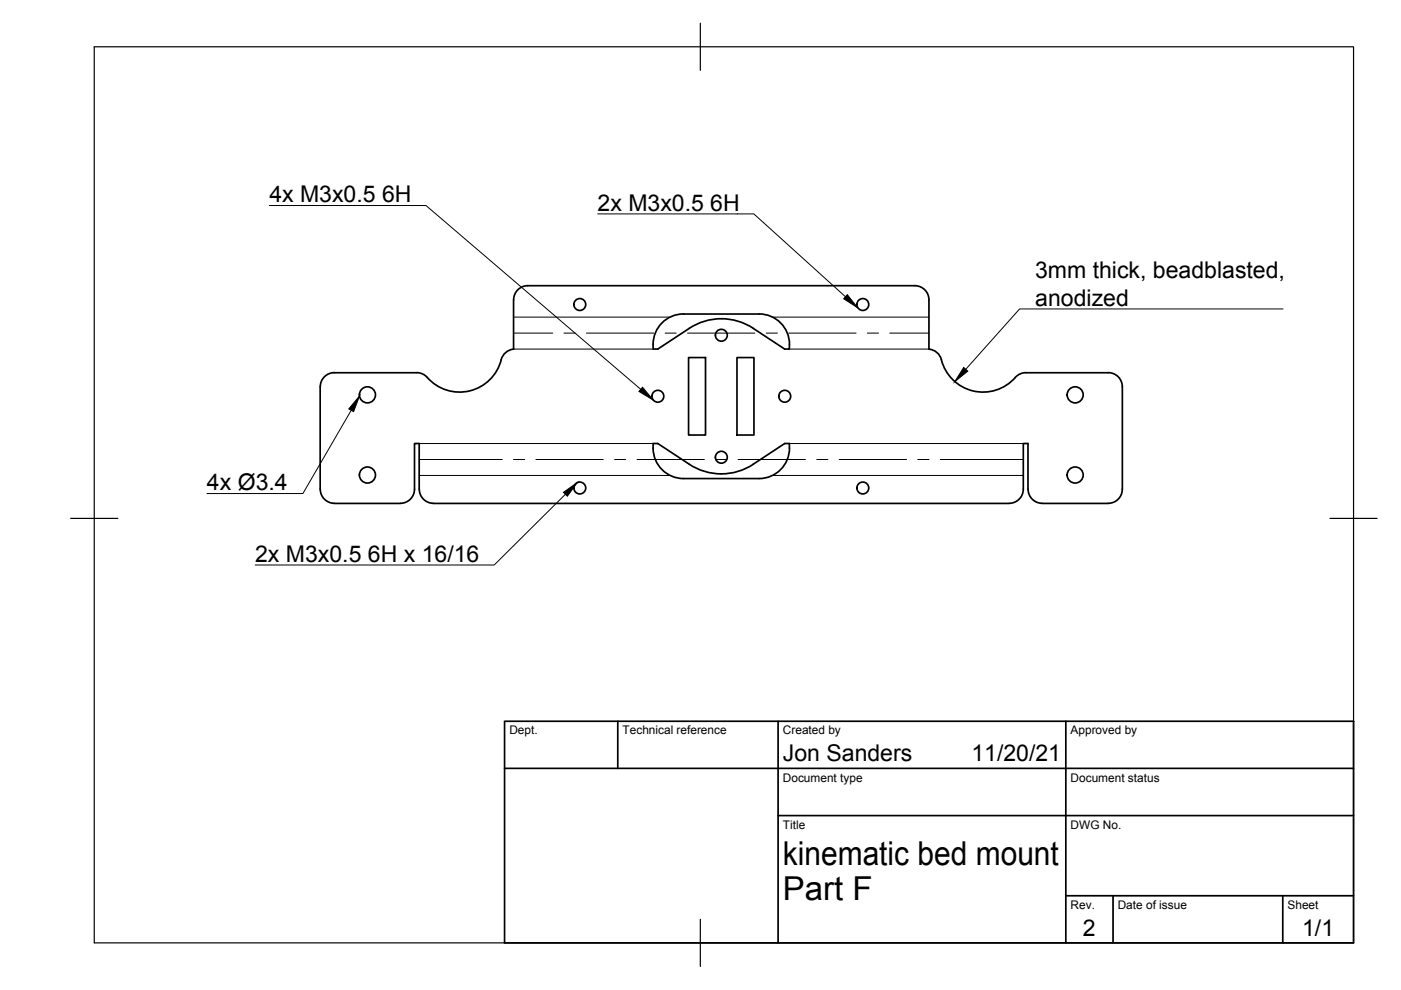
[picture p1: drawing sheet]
<svg xmlns="http://www.w3.org/2000/svg" width="297mm" height="210mm" viewBox="0 0 297 210" stroke-linecap="round" stroke-linejoin="round" font-family="sans-serif">
<!-- layer: Visible -->
<g fill="none" stroke="#000" stroke-width=".36">
<path d="M70.9 79h17.4M70.9 79a2.99 2.99 0 0 0-3 3v21.7a3 3 0 0 0 3 3M108.9 63.6v10.4M108.9 74a2.98 2.98 0 0 0-2.6 2.3 9.2 9.2 0 0 1-7 6.6 9.2 9.2 0 0 1-9.1-3.2 3 3 0 0 0-1.9-.7M108.9 63.6a2.99 2.99 0 0 1 3-3h82.1a2.99 2.99 0 0 1 3 3v10.4M138.5 73v1h1l6.7-4.4a12.3 12.3 0 0 1 13.5 0l6.7 4.4h1v-1M138.5 73a6.4 6.4 0 0 1 6.4-6.4h16a6.4 6.4 0 0 1 6.5 6.4M146 75.8h3.6v16.4h-3.6zM156.3 75.8h3.6v16.4h-3.6zM197 74a3 3 0 0 1 2.6 2.3M199.6 76.3a9.2 9.2 0 0 0 7 6.6 9.2 9.2 0 0 0 9-3.2 2.82 2.82 0 0 1 1.9-.7h17.5a2.99 2.99 0 0 1 3 3v21.7a2.99 2.99 0 0 1-3 3M138.5 94h1l6.7 4.4a12.3 12.3 0 0 0 13.5 0l6.7-4.4h1a6.5 6.5 0 0 1-6.5 7.5h-16a6.6 6.6 0 0 1-6.4-7.5z"/>
<path d="M70.9 106.7h14M91.9 106.7h122.1M91.9 106.7a3 3 0 0 1-3-3v-9.7h-1v9.7a2.99 2.99 0 0 1-3 3M214 106.7a2.99 2.99 0 0 0 3-3v-9.7h1v9.7a2.99 2.99 0 0 0 3 3M221 106.7h13.9"/>
<circle cx="122.9" cy="64.6" r="1.26"/>
<circle cx="152.9" cy="71.1" r="1.26"/>
<circle cx="182.9" cy="64.6" r="1.26"/>
<circle cx="77.9" cy="83.7" r="1.7"/>
<circle cx="139.5" cy="84" r="1.26"/>
<circle cx="152.9" cy="96.9" r="1.26"/>
<circle cx="166.4" cy="84" r="1.26"/>
<circle cx="228" cy="83.7" r="1.7"/>
<circle cx="77.9" cy="100.7" r="1.7"/>
<circle cx="122.9" cy="103.5" r="1.26"/>
<circle cx="182.9" cy="103.5" r="1.26"/>
<circle cx="228" cy="100.7" r="1.7"/>
</g>
<!-- layer: Center Lines -->
<g fill="none" stroke="#000" stroke-width=".21">
<path d="M108.9 70.6h8.3M119.6 70.6h2.4M124.3 70.6h14.3M141 70.6h2.4M145.8 70.6h14.3M162.5 70.6h2.3M167.2 70.6h14.3M183.9 70.6h2.4M188.6 70.6h8.4M88.9 97.4h17.6M108.9 97.4h2.4M113.6 97.4h14.3"/>
<path d="M130.3 97.4h2.4M135.1 97.4h14.3M151.7 97.4h2.4M156.5 97.4h14.3M173.2 97.4h2.3M177.9 97.4h14.3M194.6 97.4h2.4M199.3 97.4h17.7"/>
</g>
<!-- layer: Visible Narrow -->
<path d="M108.9 74h29.6M108.9 67.2h33.2M163.7 67.2h33.3M167.4 74h29.6M88.9 94h49.6M167.4 94h49.6M88.9 100.8h53.2M163.7 100.8h53.3" fill="none" stroke="#000" stroke-width=".21"/>
<!-- layer: TitleBlock -->
<path d="M107 152.9h180v47h-180zM131 152.9v10M165 152.9v47M226 152.9v47M107 162.9h180M165 172.9h122M226 189.9h61M236 189.9v10M272 189.9v10" fill="none" stroke="#000" stroke-width=".36"/>
<!-- layer: Border -->
<path d="M20 9.9h267v190h-267zM148.5 4.9v10M15 109.9h10M282 109.9h10M148.5 194.9v10" fill="none" stroke="#000" stroke-width=".25"/>
<!-- layer: Annotations -->
<path d="M179.6 62.5l2.3 2.8-3-2zM204.3 77.9l.9 .8-2.8 2.2zM76.2 84l-1.2 3.3-1-.6zM136.2 82.1l2.3 2.7-3-1.8zM119.5 104.4l2.9-2.1-2.1 2.9z" fill="#000" stroke="#000" stroke-width=".21"/>
<path d="M57.1 43.6h33.2l45.5 38.9M126.7 45.4h29.7M156.3 45.4h3.5l19.5 17.5M272 65.5h-55.8l-11.4 12.8M74.5 87l-10.3 17.6h-20.3M119.9 104.8l-15.1 15h-50.7" fill="none" stroke="#000" stroke-width=".21"/>
<g font-size="7">
<text x="166" y="183.4">kinematic bed mount</text>
<text x="166" y="190.9">Part F</text>
</g>
<g font-size="4.9">
<text x="57.1" y="42.9">4x M3x0.5</text>
<text x="81" y="42.9">6H</text>
<text x="126.7" y="44.6">2x M3x0.5</text>
<text x="150.6" y="44.6">6H</text>
<text x="219.5" y="59">3mm thick, beadblasted,</text>
<text x="219.5" y="64.8">anodized</text>
<text x="43.9" y="103.9">4x Ø3.4</text>
<text x="54.1" y="119.1">2x M3x0.5</text>
<text x="78" y="119.1">6H x 16/16</text>
<text x="166" y="161.4">Jon Sanders</text>
<text x="206" y="161.4">11/20/21</text>
<text x="229.6" y="198.6">2</text>
<text x="276.1" y="198.6">1/1</text>
</g>
<g font-size="2.5">
<text x="108" y="155.7">Dept.</text>
<text x="132" y="155.7">Technical reference</text>
<text x="166" y="155.7">Created by</text>
<text x="227" y="155.7">Approved by</text>
<text x="166" y="165.7">Document type</text>
<text x="227" y="165.7">Document status</text>
<text x="166" y="175.7">Title</text>
<text x="227" y="175.7">DWG No.</text>
<text x="227" y="192.7">Rev.</text>
<text x="237" y="192.7">Date of issue</text>
<text x="273" y="192.7">Sheet</text>
</g>
</svg>
